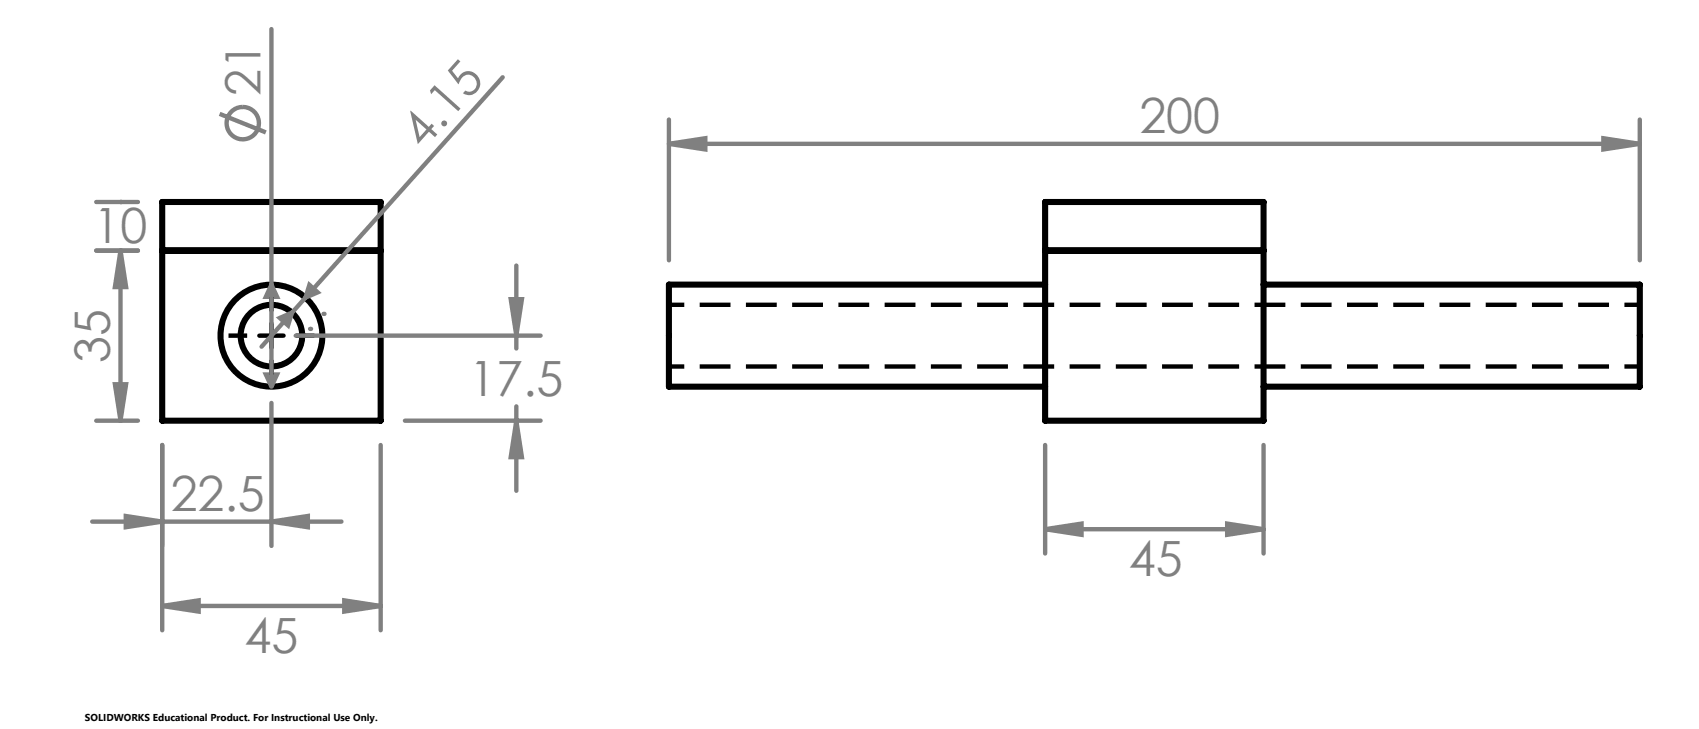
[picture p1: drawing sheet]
<svg xmlns="http://www.w3.org/2000/svg" width="70mm" height="30mm" viewBox="0 0 70 30" stroke-linecap="round" stroke-linejoin="round" font-family="sans-serif">
<g fill="none" stroke="#000" stroke-width=".25">
<path d="M6.7 8.3h9v9h-9zM6.7 10.3h9M43.1 11.7h-15.5v4.2h15.5M43.1 8.3h9v9h-9zM43.1 10.3h9M52.1 11.7h15.5v4.2h-15.5"/>
<circle cx="11.2" cy="13.8" r="1.27"/>
<circle cx="11.2" cy="13.8" r="2.1"/>
</g>
<path d="M27.6 15.1h40M67.6 12.5h-40" fill="none" stroke="#000" stroke-width=".18" stroke-dasharray="1.3 .6" stroke-dashoffset=".6" stroke-linecap="butt"/>
<g fill="none" stroke="#808080" stroke-width=".18">
<path d="M4 8.3h1.7M4 10.3h1.7M4 17.3h1.7M4.7 15.8h.5l-.2 1.5zM5 10.3l.2 1.5h-.5zM5 8.3h.1M5 10.3h.1M5 10.3v7M6.7 18.3v7.6M9 4.7l2 .7M11 15.4h.4l-.2 .5zM11.2 11.7l.2 .5h-.4z"/>
<path d="M11.2 1.2v14.7M11.2 16.6v5.9M11.5 13.1l.5-.2-.1 .5zM12.2 13.8h10.1M12.7 11.7l.4 .3-.5 .2zM12.8 13.5h.1M13.3 12.9h.1M15.7 18.3v7.6M16.7 17.3h5.6M20.7 3.2l-9.9 11.1M21 12.3h.5l-.2 1.5zM21.3 17.3l.2 1.5h-.5z"/>
<path d="M21.3 10.9v3.4M21.3 16.7v3.5M27.6 4.9v5.8M27.6 5.9h40M27.6 5.9l1.5-.2v.5zM43.1 18.3v4.5M52.1 18.3v4.5M66.1 5.7l1.5 .2-1.5 .3zM67.6 4.9v5.8M3.8 21.5h10.3M5.2 21.2l1.5 .3-1.5 .2zM6.7 24.9l1.5-.2v.5z"/>
<path d="M6.7 24.9h9M11.2 21.5l1.5-.3v.5zM14.2 24.7l1.5 .2-1.5 .3zM43.1 21.8h9M43.1 21.8l1.5-.3v.5zM50.6 21.5l1.5 .3-1.5 .2z"/>
<circle cx="10" cy="5.1" r=".67"/>
</g>
<path d="M10.2 13.8h-.8M11.2 12.8v-.8M11.2 14.8v.8M12.2 13.8h.8" fill="none" stroke="#000" stroke-width=".18" stroke-dasharray="15.2 1.3 1.3 1.3" stroke-linecap="butt"/>
<path d="M10.7 13.8h1M11.2 13.3v1" fill="none" stroke="#000" stroke-width=".18"/>
<g fill="#808080">
<path d="M11.2 21.5l1.5-.3v.5zM5.2 21.2l1.5 .3-1.5 .2z"/>
<path d="M21.3 17.3l.2 1.5h-.5zM21 12.3h.5l-.2 1.5zM27.6 5.9l1.5-.2v.5zM66.1 5.7l1.5 .2-1.5 .3zM43.1 21.8l1.5-.3v.5zM50.6 21.5l1.5 .3-1.5 .2z"/>
<path d="M6.7 24.9l1.5-.2v.5zM14.2 24.7l1.5 .2-1.5 .3z"/>
<path d="M11.5 13.1l.5-.2-.1 .5zM12.7 11.7l.4 .3-.5 .2z"/>
<path d="M11 15.4l.2 .5 .2-.5zM11.2 11.7l-.2 .5h.4z"/>
<path d="M5 10.3l.2 1.5h-.5zM4.7 15.8h.5l-.2 1.5z"/>
</g>
<g font-size="2" fill="#808080">
<text x="10.7" y="4" transform="rotate(-90 10.7 4)">21</text>
<text x="46.9" y="5.5">200</text>
<text x="3.9" y="10">10</text>
<text x="17.4" y="6.2" transform="rotate(-48 17.4 6.2)">4.15</text>
<text x="4.5" y="15" transform="rotate(-90 4.5 15)">35</text>
<text x="19.3" y="16.3">17.5</text>
<text x="7" y="21">22.5</text>
<text x="46.5" y="23.7">45</text>
<text x="10.1" y="26.9">45</text>
</g>
<text font-size=".4" x="3.5" y="29.7">SOLIDWORKS Educational Product. For Instructional Use Only.</text>
</svg>
